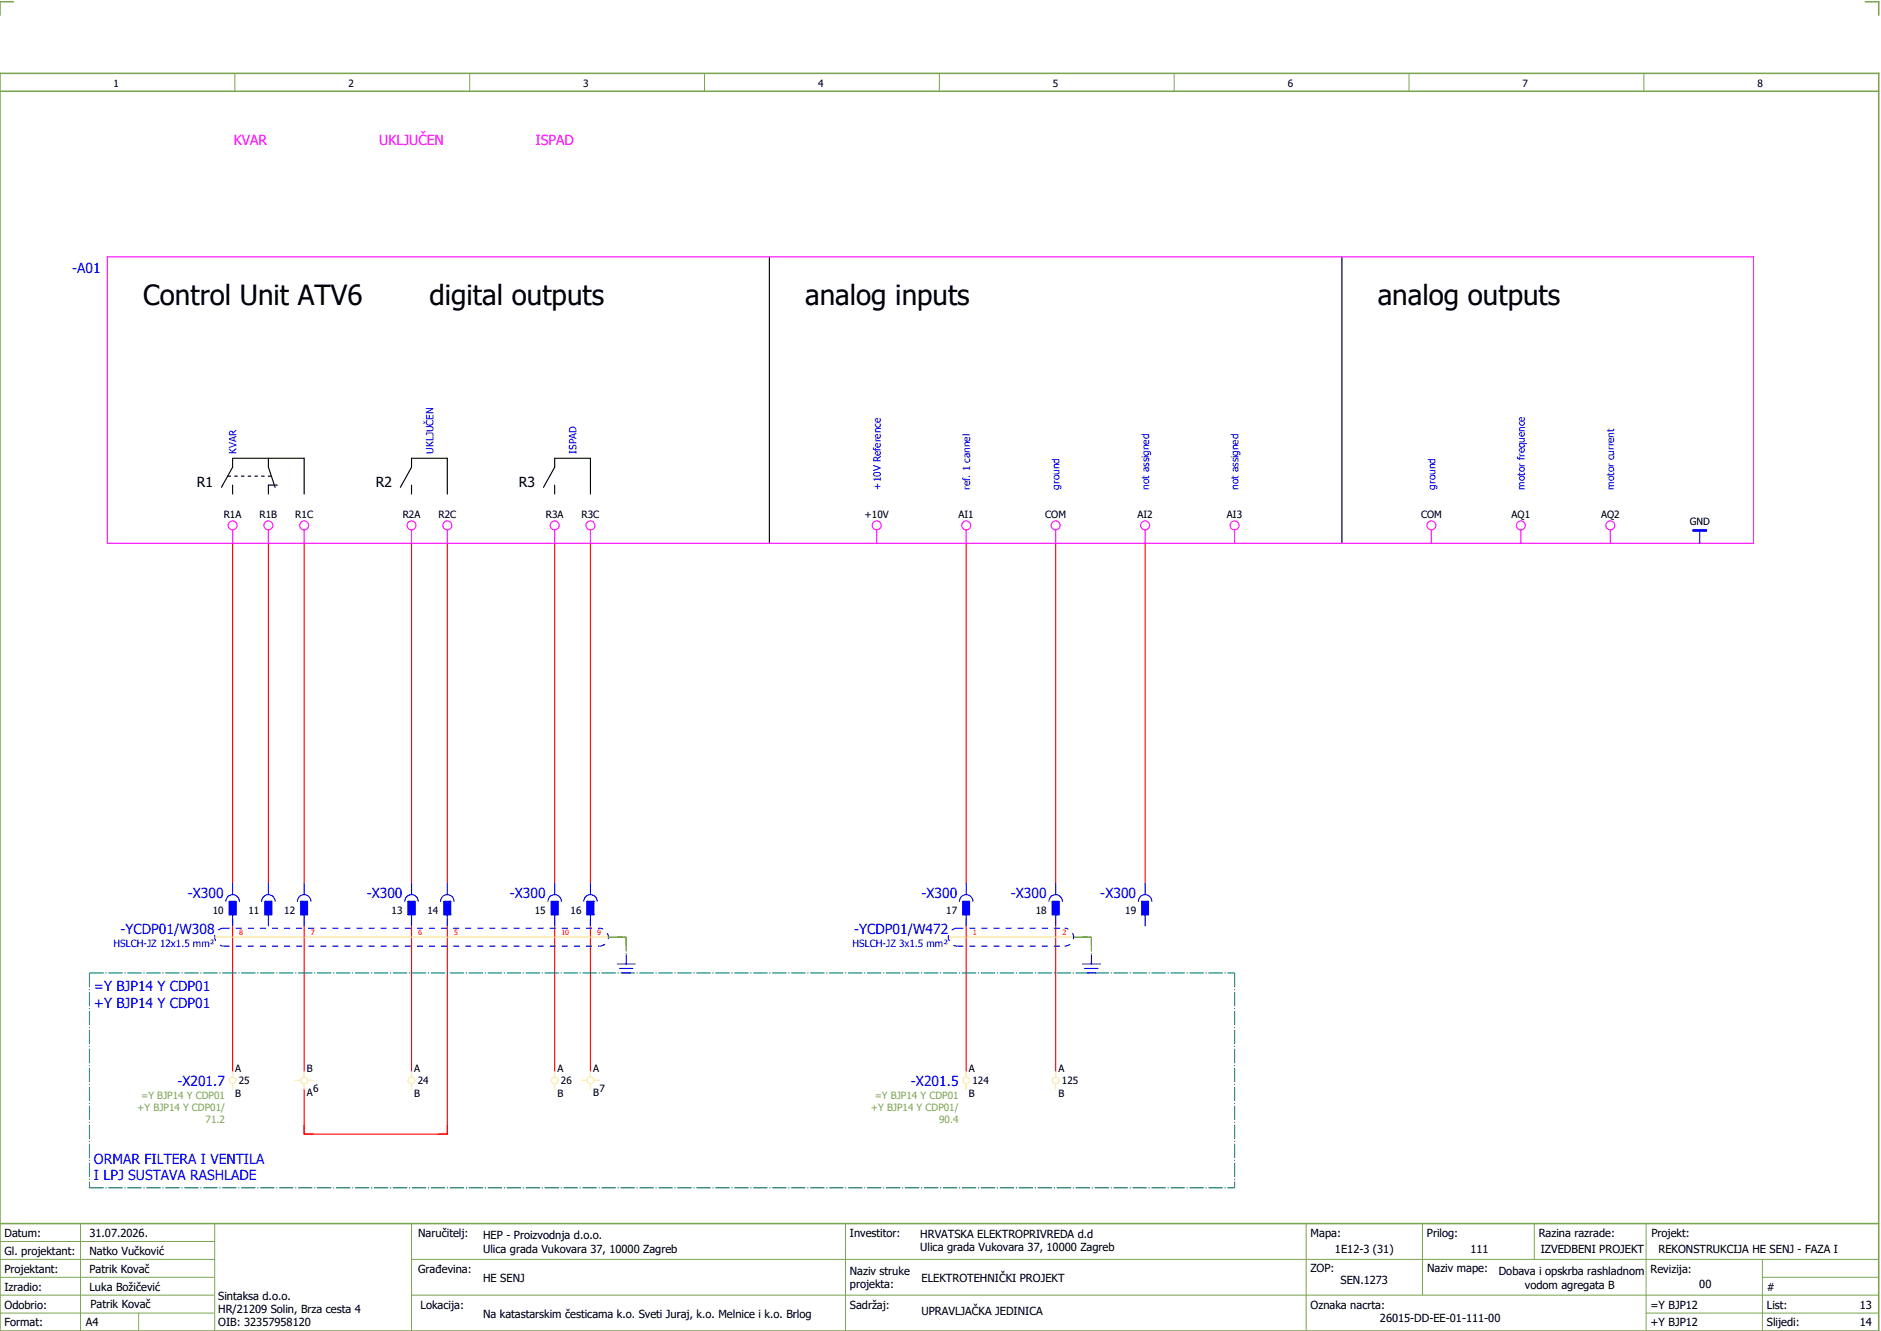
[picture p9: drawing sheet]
<svg xmlns="http://www.w3.org/2000/svg" width="421mm" height="297mm" viewBox="0 0 421 297" stroke-linecap="round" stroke-linejoin="round" font-family="sans-serif">
<path d="M0 16.4h420v281h-420zM3 .4h-3v3M417 .4h3v3M0 20.4h420M0 273.4h420" fill="none" stroke="#7ca552" stroke-width=".35"/>
<g fill="none" stroke="#7ca552" stroke-width=".22">
<path d="M52.5 16.4v4M105 16.4v4M157.5 16.4v4M210 16.4v4M262.5 16.4v4M315 16.4v4M367.5 16.4v4M0 277.4h48M18 273.4v24M48 273.4v24M92 273.4v24M189 273.4v24"/>
<path d="M292 273.4v23.8M318 273.4v16M343 273.4v8M368 273.4v23.8M0 281.4h48M0 285.4h47.8M0 293.4h47.8M31 293.4v4M47.8 289.4h-47.8M92 281.4h328M92 289.4h328M368 293.4h52"/>
<path d="M394 285.4h26M394 281.4v15.8"/>
</g>
<g fill="none" stroke="#f00" stroke-width=".25">
<path d="M52 121.4v76M60 121.4v76M68 121.4v76M92 121.4v76M100 121.4v76M124 121.4v76M132 121.4v76M216 121.4v76M236 121.4v76M256 121.4v76M52 205.4v34M68 205.4v34"/>
<path d="M92 205.4v34M100 205.4v48h-32v-10M124 205.4v34M132 205.4v34M216 205.4v34M236 205.4v34"/>
</g>
<path d="M136 209.4h4M138 209.4h2M140 209.4v4M140 209.4v2M240 209.4h4M242 209.4h2M244 209.4v4M244 209.4v2" fill="none" stroke="#00be00" stroke-width=".25" stroke-dasharray="3.2 .4 .3 .4" stroke-linecap="butt"/>
<path d="M172 57.4v64M300 57.4v64M49.5 108.9l2.5-4.5v-2h16v8M52 108.4v2M60 102.4v2l1.5 4.5M62 108.4h-2v2M89.5 108.9l2.5-4.5v-2h8v8M92 108.4v2M121.5 108.9l2.5-4.5v-2h8v8M124 108.4v2" fill="none" stroke="#000" stroke-width=".25"/>
<path d="M50.9 106.4h9.8" fill="none" stroke="#000" stroke-width=".25" stroke-dasharray=".8 .8" stroke-linecap="butt"/>
<g fill="none" stroke="#f0f" stroke-width=".25">
<path d="M24 57.4h368v64h-368zM52 118.4v3M60 118.4v3M68 118.4v3M92 118.4v3M100 118.4v3M124 118.4v3M132 118.4v3M196 118.4v3M216 118.4v3M236 118.4v3M256 118.4v3"/>
<path d="M276 118.4v3M320 118.4v3M340 118.4v3M360 118.4v3"/>
<circle cx="52" cy="117.4" r="1"/>
<circle cx="60" cy="117.4" r="1"/>
<circle cx="68" cy="117.4" r="1"/>
<circle cx="92" cy="117.4" r="1"/>
<circle cx="100" cy="117.4" r="1"/>
<circle cx="124" cy="117.4" r="1"/>
<circle cx="132" cy="117.4" r="1"/>
<circle cx="196" cy="117.4" r="1"/>
<circle cx="216" cy="117.4" r="1"/>
<circle cx="236" cy="117.4" r="1"/>
<circle cx="256" cy="117.4" r="1"/>
<circle cx="276" cy="117.4" r="1"/>
<circle cx="320" cy="117.4" r="1"/>
<circle cx="340" cy="117.4" r="1"/>
<circle cx="360" cy="117.4" r="1"/>
</g>
<g fill="none" stroke="#00f" stroke-width=".25">
<path d="M378.5 118.4h3v.2h-3zM380 118.6v2.8M52 197.4v2.5M60 197.4v2.5M68 197.4v2.5M92 197.4v2.5M100 197.4v2.5M124 197.4v2.5M132 197.4v2.5M216 197.4v2.5M236 197.4v2.5M256 197.4v2.5"/>
<path d="M50.5 201.4a1.5 1.5 0 0 1 1.5-1.5 1.5 1.5 0 0 1 1.5 1.5M51.3 201.4h1.5v3h-1.5zM52 204.4v2.5M58.5 201.4a1.5 1.5 0 0 1 1.5-1.5 1.5 1.5 0 0 1 1.5 1.5M59.3 201.4h1.5v3h-1.5zM60 204.4v2.5M66.5 201.4a1.5 1.5 0 0 1 1.5-1.5 1.5 1.5 0 0 1 1.5 1.5M67.3 201.4h1.5v3h-1.5zM68 204.4v2.5M90.5 201.4a1.5 1.5 0 0 1 1.5-1.5 1.5 1.5 0 0 1 1.5 1.5M91.2 201.4h1.5v3h-1.5zM92 204.4v2.5"/>
<path d="M98.5 201.4a1.5 1.5 0 0 1 1.5-1.5 1.5 1.5 0 0 1 1.5 1.5M99.3 201.4h1.5v3h-1.5zM100 204.4v2.5M122.5 201.4a1.5 1.5 0 0 1 1.5-1.5 1.5 1.5 0 0 1 1.5 1.5M123.2 201.4h1.5v3h-1.5zM124 204.4v2.5M130.5 201.4a1.5 1.5 0 0 1 1.5-1.5 1.5 1.5 0 0 1 1.5 1.5M131.2 201.4h1.5v3h-1.5zM132 204.4v2.5M138 215.4h4M138.5 216.4h3M139 217.4h2"/>
<path d="M140 213.4v2M214.5 201.4a1.5 1.5 0 0 1 1.5-1.5 1.5 1.5 0 0 1 1.5 1.5M215.2 201.4h1.5v3h-1.5zM216 204.4v2.5M234.5 201.4a1.5 1.5 0 0 1 1.5-1.5 1.5 1.5 0 0 1 1.5 1.5M235.2 201.4h1.5v3h-1.5zM236 204.4v2.5M242 215.4h4M242.5 216.4h3M243 217.4h2M244 213.4v2M254.5 201.4a1.5 1.5 0 0 1 1.5-1.5 1.5 1.5 0 0 1 1.5 1.5"/>
<path d="M255.2 201.4h1.5v3h-1.5zM256 204.4v2.5"/>
</g>
<g fill="#00f" stroke="#00f" stroke-width=".22">
<path d="M378.5 118.4h3v.2h-3z"/>
<path d="M51.3 201.4h1.5v3h-1.5z"/>
<path d="M59.3 201.4h1.5v3h-1.5z"/>
<path d="M91.2 201.4h1.5v3h-1.5z"/>
<path d="M99.3 201.4h1.5v3h-1.5z"/>
<path d="M123.2 201.4h1.5v3h-1.5z"/>
<path d="M131.2 201.4h1.5v3h-1.5z"/>
<path d="M215.2 201.4h1.5v3h-1.5z"/>
<path d="M235.2 201.4h1.5v3h-1.5z"/>
<path d="M255.2 201.4h1.5v3h-1.5z"/>
<path d="M67.3 201.4h1.5v3h-1.5z"/>
</g>
<path d="M20 217.4h256M20 217.4v48M276 217.4v48M20 265.4h256" fill="none" stroke="#007f7f" stroke-width=".25" stroke-dasharray="3.2 .4 .3 .4" stroke-linecap="butt"/>
<g fill="none" stroke="#ffdf7f" stroke-width=".25">
<path d="M48 209.4h88M212 209.4h28M52 239.4v1.2M68 239.4v1.2M92 239.4v1.2M124 239.4v1.2M132 239.4v1.2M216 239.4v1.2M236 239.4v1.2M52 242.1v1.3M66 241.4h1.3M68 242.1v1.3"/>
<path d="M68.8 241.4h1.2M92 242.1v1.3M124 242.1v1.3M130 241.4h1.2M132 242.1v1.3M132.7 241.4h1.3M216 242.1v1.3M236 242.1v1.3"/>
<circle cx="52" cy="241.4" r=".75"/>
<circle cx="68" cy="241.4" r=".75"/>
<circle cx="92" cy="241.4" r=".75"/>
<circle cx="124" cy="241.4" r=".75"/>
<circle cx="132" cy="241.4" r=".75"/>
<circle cx="216" cy="241.4" r=".75"/>
<circle cx="236" cy="241.4" r=".75"/>
</g>
<path d="M50 211.4h84M50 207.4h84M50 207.4a2 2 0 0 0-2 2 2 2 0 0 0 2 2M134 211.4a2 2 0 0 0 2-2 2 2 0 0 0-2-2M214 211.4h24M214 207.4h24M214 207.4a2 2 0 0 0-2 2 2 2 0 0 0 2 2M238 211.4a2 2 0 0 0 2-2 2 2 0 0 0-2-2" fill="none" stroke="#00f" stroke-width=".25" stroke-dasharray="1.4 1.4" stroke-linecap="butt"/>
<g font-size="6.2">
<text x="32" y="68.1">Control Unit ATV6</text>
<text x="96" y="68.1">digital outputs</text>
<text x="180" y="68.1">analog inputs</text>
<text x="308" y="68.1">analog outputs</text>
</g>
<g font-size="3.1" fill="#f0f">
<text x="52.3" y="32.5">KVAR</text>
<text x="84.8" y="32.5">UKLJUČEN</text>
<text x="119.7" y="32.5">ISPAD</text>
</g>
<g font-size="3.1" fill="#00f">
<text x="16.1" y="61">-A01</text>
<text x="42" y="200.6">-X300</text>
<text x="82" y="200.6">-X300</text>
<text x="114" y="200.6">-X300</text>
<text x="206" y="200.6">-X300</text>
<text x="226" y="200.6">-X300</text>
<text x="246" y="200.6">-X300</text>
<text x="26.9" y="208.8">-YCDP01/W308</text>
<text x="190.9" y="208.8">-YCDP01/W472</text>
<text x="21" y="221.5">=Y BJP14 Y CDP01</text>
<text x="21" y="225.3">+Y BJP14 Y CDP01</text>
<text x="39.6" y="242.6">-X201.7</text>
<text x="203.6" y="242.6">-X201.5</text>
<text x="21" y="260">ORMAR FILTERA I VENTILA</text>
<text x="21" y="263.8">I LPJ SUSTAVA RASHLADE</text>
</g>
<g font-size="3.1">
<text x="44" y="108.8">R1</text>
<text x="84" y="108.8">R2</text>
<text x="116" y="108.8">R3</text>
</g>
<g font-size="2.5">
<text x="1" y="276.4">Datum:</text>
<text x="1" y="280.4">Gl. projektant:</text>
<text x="20" y="276.4">31.07.2026.</text>
<text x="20" y="280.4">Natko Vučković</text>
<text x="93.5" y="276.4">Naručitelj:</text>
<text x="108" y="276.9">HEP - Proizvodnja d.o.o.</text>
<text x="108" y="279.9">Ulica grada Vukovara 37, 10000 Zagreb</text>
<text x="190" y="276.4">Investitor:</text>
<text x="205.7" y="276.6">HRVATSKA ELEKTROPRIVREDA d.d</text>
<text x="205.7" y="279.6">Ulica grada Vukovara 37, 10000 Zagreb</text>
<text x="293" y="276.4">Mapa:</text>
<text x="298.4" y="279.9">1E12-3 (31)</text>
<text x="319" y="276.4">Prilog:</text>
<text x="328.7" y="279.9">111</text>
<text x="344" y="276.4">Razina razrade:</text>
<text x="344.4" y="279.9">IZVEDBENI PROJEKT</text>
<text x="369.2" y="276.3">Projekt:</text>
<text x="370.8" y="279.9">REKONSTRUKCIJA HE SENJ - FAZA I</text>
<text x="1" y="284.4">Projektant:</text>
<text x="20" y="284.4">Patrik Kovač</text>
<text x="93.5" y="284.4">Građevina:</text>
<text x="108" y="286.4">HE SENJ</text>
<text x="190" y="284.9">Naziv struke</text>
<text x="190" y="287.9">projekta:</text>
<text x="206" y="286.5">ELEKTROTEHNIČKI PROJEKT</text>
<text x="293" y="284.3">ZOP:</text>
<text x="299.7" y="286.9">SEN.1273</text>
<text x="319" y="284.3">Naziv mape:</text>
<text x="335.1" y="285">Dobava i opskrba rashladnom</text>
<text x="340.9" y="288">vodom agregata B</text>
<text x="369" y="284.4">Revizija:</text>
<text x="379.9" y="287.9">00</text>
<text x="1" y="288.4">Izradio:</text>
<text x="1" y="292.4">Odobrio:</text>
<text x="20" y="288.4">Luka Božičević</text>
<text x="20.2" y="292.3">Patrik Kovač</text>
<text x="48.8" y="290.4">Sintaksa d.o.o.</text>
<text x="48.8" y="293.4">HR/21209 Solin, Brza cesta 4</text>
<text x="94" y="292.4">Lokacija:</text>
<text x="190" y="292.4">Sadržaj:</text>
<text x="206" y="293.9">UPRAVLJAČKA JEDINICA</text>
<text x="293" y="292.4">Oznaka nacrta:</text>
<text x="369" y="292.4">=Y BJP12</text>
<text x="395" y="292.4">List:</text>
<text x="395" y="288.4">#</text>
<text x="415.8" y="292.4">13</text>
<text x="1" y="296.4">Format:</text>
<text x="19.2" y="296.4">A4</text>
<text x="48.8" y="296.4">OIB: 32357958120</text>
<text x="108" y="294.4">Na katastarskim česticama k.o. Sveti Juraj, k.o. Melnice i k.o. Brlog</text>
<text x="308.5" y="295.4">26015-DD-EE-01-111-00</text>
<text x="369" y="296.4">+Y BJP12</text>
<text x="395" y="296.4">Slijedi:</text>
<text x="415.8" y="296.4">14</text>
</g>
<g font-size="2.2">
<text x="25.4" y="19.4">1</text>
<text x="77.9" y="19.4">2</text>
<text x="130.4" y="19.4">3</text>
<text x="182.9" y="19.4">4</text>
<text x="235.4" y="19.4">5</text>
<text x="287.9" y="19.4">6</text>
<text x="340.4" y="19.4">7</text>
<text x="392.9" y="19.4">8</text>
<text x="50" y="115.8">R1A</text>
<text x="58" y="115.8">R1B</text>
<text x="66" y="115.8">R1C</text>
<text x="90" y="115.8">R2A</text>
<text x="98" y="115.8">R2C</text>
<text x="122" y="115.8">R3A</text>
<text x="130" y="115.8">R3C</text>
<text x="193.3" y="115.8">+10V</text>
<text x="214.3" y="115.8">AI1</text>
<text x="233.7" y="115.8">COM</text>
<text x="254.3" y="115.8">AI2</text>
<text x="274.3" y="115.8">AI3</text>
<text x="317.7" y="115.8">COM</text>
<text x="337.9" y="115.8">AQ1</text>
<text x="357.9" y="115.8">AQ2</text>
<text x="377.8" y="117.3">GND</text>
<text x="47.6" y="204.3">10</text>
<text x="55.6" y="204.3">11</text>
<text x="63.6" y="204.3">12</text>
<text x="87.6" y="204.3">13</text>
<text x="95.6" y="204.3">14</text>
<text x="119.6" y="204.3">15</text>
<text x="127.6" y="204.3">16</text>
<text x="211.6" y="204.3">17</text>
<text x="231.6" y="204.3">18</text>
<text x="251.6" y="204.3">19</text>
<text x="52.6" y="239.5">A</text>
<text x="68.6" y="239.5">B</text>
<text x="92.6" y="239.5">A</text>
<text x="124.6" y="239.5">A</text>
<text x="132.6" y="239.5">A</text>
<text x="216.6" y="239.5">A</text>
<text x="236.6" y="239.5">A</text>
<text x="52.6" y="245">B</text>
<text x="53.4" y="242.3">25</text>
<text x="68.6" y="244.9">A</text>
<text x="70" y="244">6</text>
<text x="92.6" y="245">B</text>
<text x="93.4" y="242.3">24</text>
<text x="124.6" y="245">B</text>
<text x="125.4" y="242.3">26</text>
<text x="132.6" y="244.9">B</text>
<text x="134" y="244">7</text>
<text x="216.6" y="245">B</text>
<text x="217.4" y="242.3">124</text>
<text x="236.6" y="245">B</text>
<text x="237.4" y="242.3">125</text>
</g>
<g font-size="2.2" fill="#00f">
<text x="52.9" y="101.4" transform="rotate(-90 52.9 101.4)">KVAR</text>
<text x="96.9" y="101.4" transform="rotate(-90 96.9 101.4)">UKLJUČEN</text>
<text x="128.9" y="101.4" transform="rotate(-90 128.9 101.4)">ISPAD</text>
<text x="196.9" y="109.4" transform="rotate(-90 196.9 109.4)">+10V Reference</text>
<text x="216.9" y="109.4" transform="rotate(-90 216.9 109.4)">ref. 1 cannel</text>
<text x="236.9" y="109.4" transform="rotate(-90 236.9 109.4)">ground</text>
<text x="256.9" y="109.4" transform="rotate(-90 256.9 109.4)">not assigned</text>
<text x="276.9" y="109.4" transform="rotate(-90 276.9 109.4)">not assigned</text>
<text x="320.9" y="109.4" transform="rotate(-90 320.9 109.4)">ground</text>
<text x="340.9" y="109.4" transform="rotate(-90 340.9 109.4)">motor frequence</text>
<text x="360.9" y="109.4" transform="rotate(-90 360.9 109.4)">motor current</text>
<text x="25.4" y="211.6">HSLCH-JZ 12x1.5 mm²</text>
<text x="190.6" y="211.6">HSLCH-JZ 3x1.5 mm²</text>
</g>
<g font-size="2.2" fill="#7ca552">
<text x="31.5" y="245.5">=Y BJP14 Y CDP01</text>
<text x="195.5" y="245.5">=Y BJP14 Y CDP01</text>
<text x="30.7" y="248.2">+Y BJP14 Y CDP01/</text>
<text x="46" y="250.9">71.2</text>
<text x="194.7" y="248.2">+Y BJP14 Y CDP01/</text>
<text x="210" y="250.9">90.4</text>
</g>
<g font-size="1.6" fill="#f00">
<text x="53.5" y="208.9">8</text>
<text x="69.5" y="208.9">7</text>
<text x="93.5" y="208.9">6</text>
<text x="101.5" y="208.9">5</text>
<text x="125.5" y="208.9">10</text>
<text x="133.5" y="208.9">9</text>
<text x="217.5" y="208.9">1</text>
<text x="237.5" y="208.9">2</text>
</g>
</svg>
